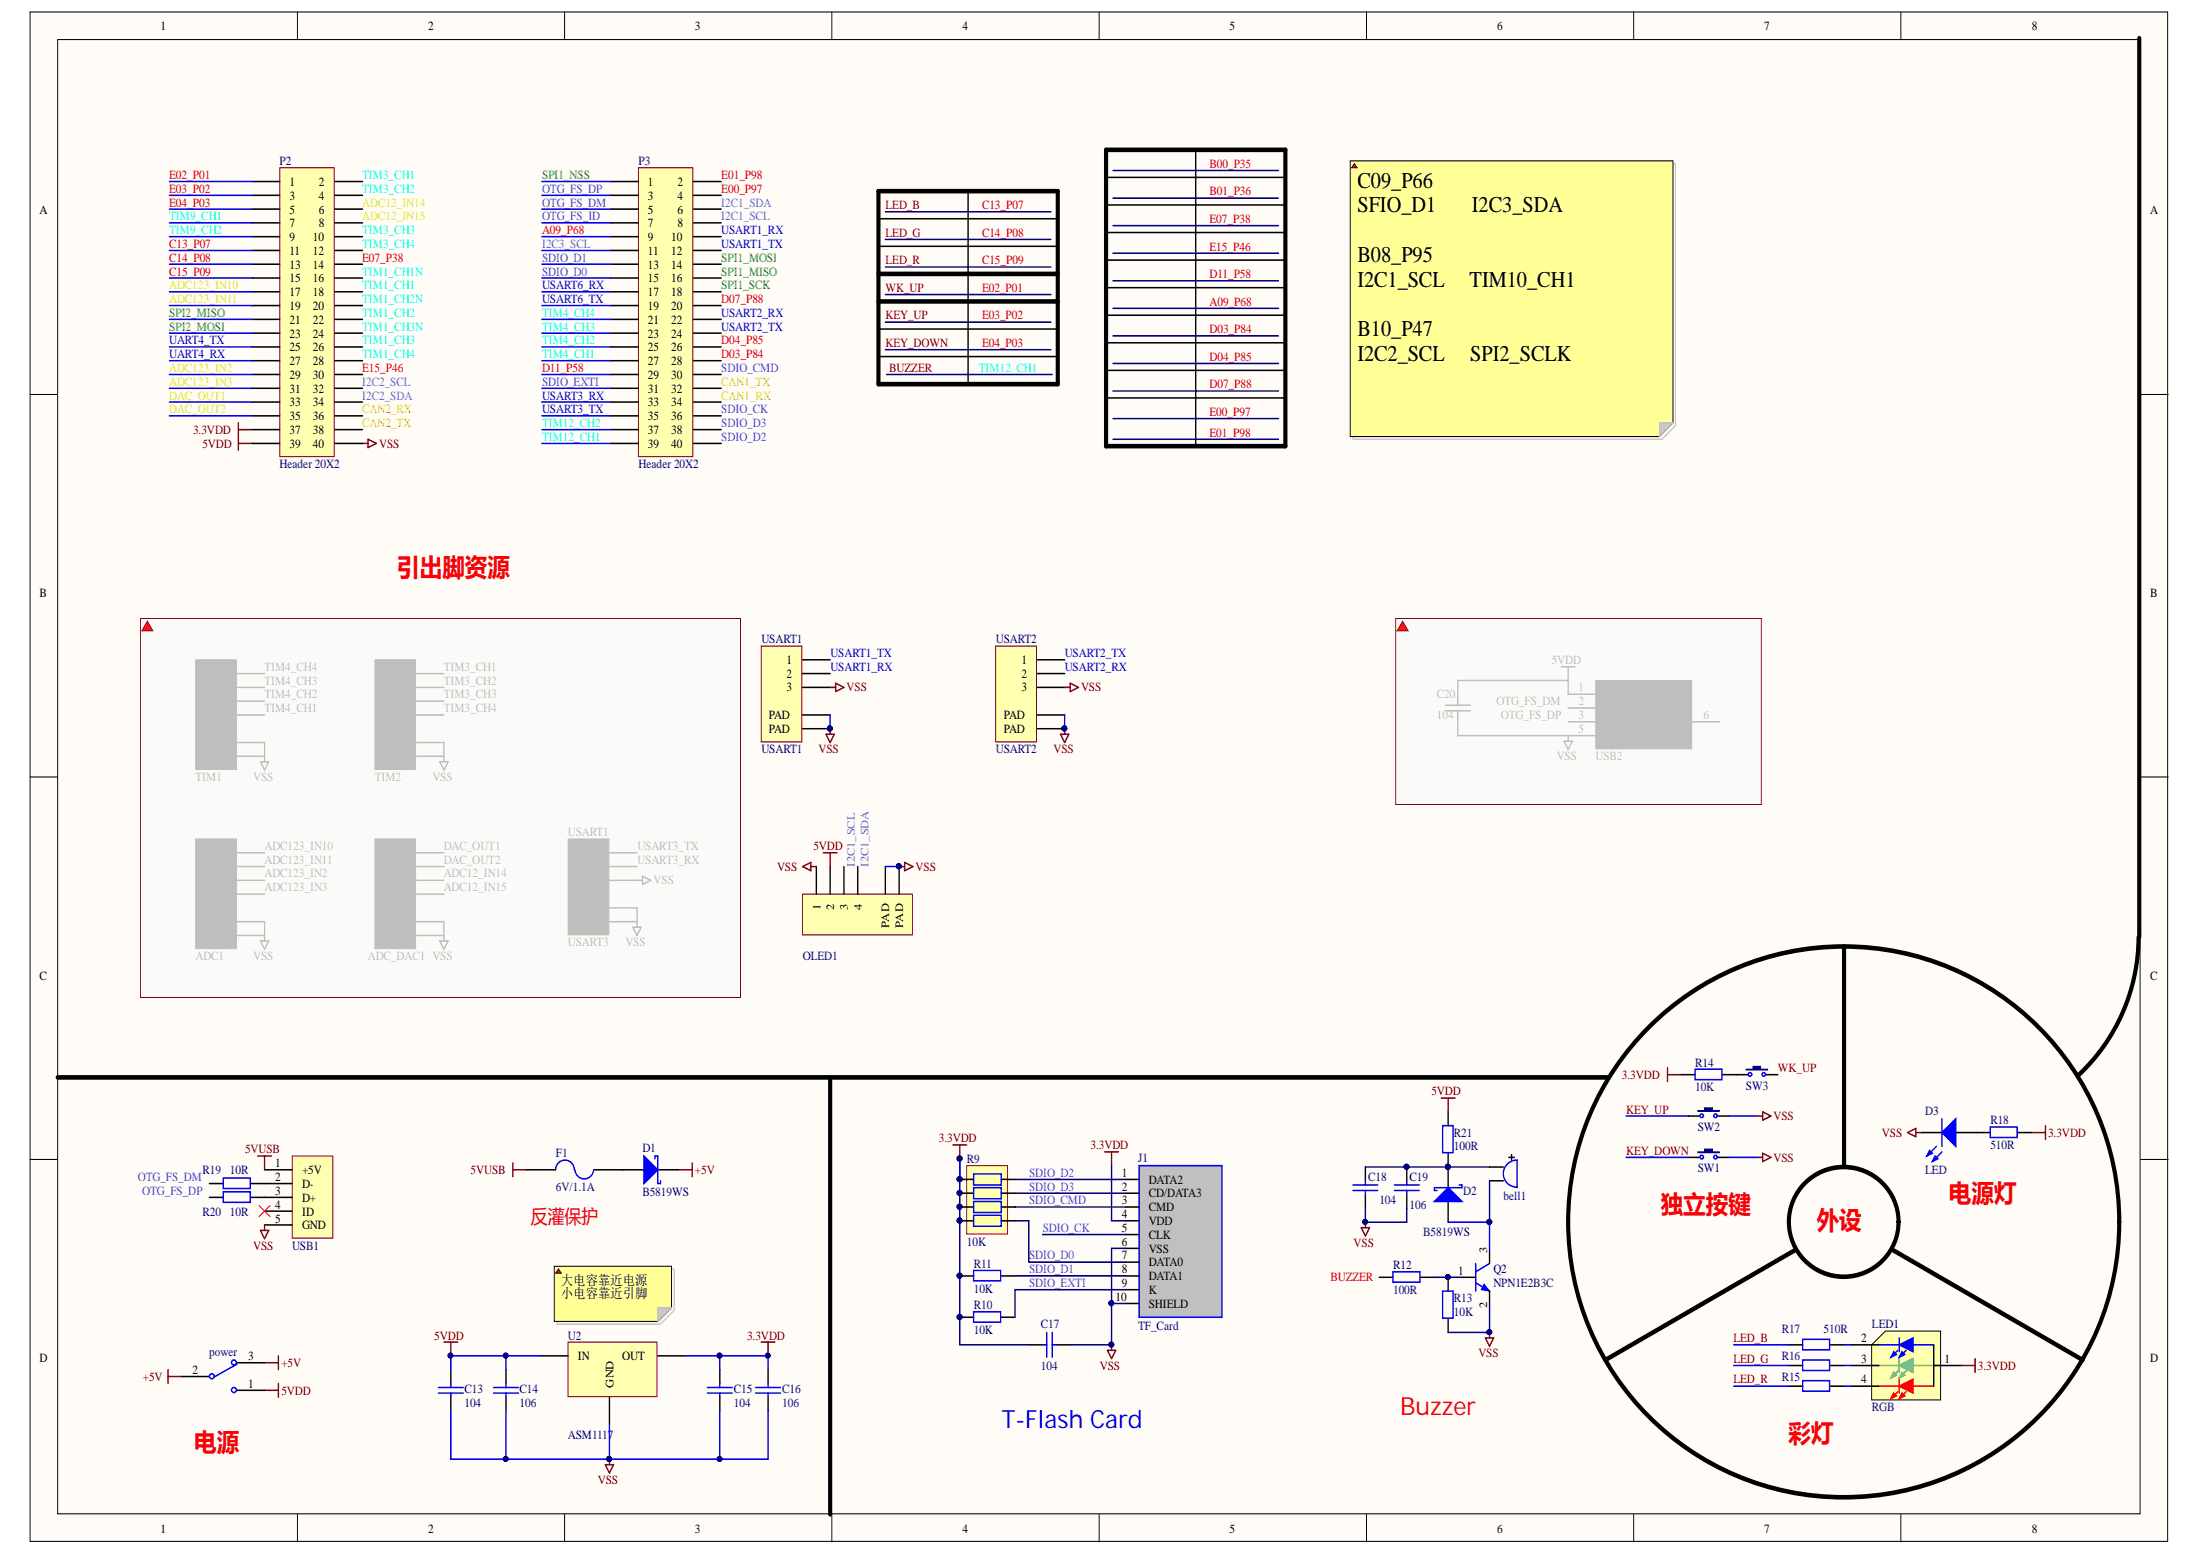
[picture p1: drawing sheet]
# Altium project STM32F407VET6_V1.2.PrjPcb
1 sheet, 46 parts. Net scope: global (net labels, ports and power ports of the same name join across sheets).
Board file: STM32F407VET6_V1.2.2.PcbDoc

## Sheet Funtion_V1.2.0.SchDoc
size A3

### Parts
(Parts that share a designator on the sheet are numbered #1, #2 ... from top to bottom, then left to right.)
ADC1  ADC  [BM04B-GHS-TBT]  (value not drawn)  (masked out: inside a compile mask, not in the netlist)
ADC_DAC1  ADC_DAC  [BM04B-GHS-TBT]  (value not drawn)  (masked out: inside a compile mask, not in the netlist)
bell1  Bell  [BEEP 5.2x5.2x2]  (value not drawn)
C13  104  [C0603]
C14  106  [C0603]
C15  104  [C0603]
C16  106  [C0603]
C17  104  [C0603]
C18  104  [C0603]
C19  106  [C0603]
C20  104  [C0603]  (masked out: inside a compile mask, not in the netlist)
D1  B5819WS  [SOD-123]
D2  B5819WS  [SOD-123]
D3  LED  [R0603]
F1  6V/1.1A  [FUSE-0805]
J1  TF_Card  [Micro SD]
LED1  RGB  [LED 3528-RGB]
OLED1  GH-4P  [BM04B-GHS-TBT]  (value not drawn)
P2  Header 20X2  [HDR1.27-LS-2X20P]
P3  Header 20X2  [HDR1.27-LS-2X20P]
power  switch-MSK-12C01-07  [MSK-12C01-07]  (value not drawn)
Q2  NPN1E2B3C  [SOT-23]
R9  10K  [RCA-8P4R-0603]
R10  10K  [R0603]
R11  10K  [R0603]
R12  100R  [R0603]
R13  10K  [R0603]
R14  10K  [R0603]
R15  510R  [R0603]  (value not drawn)
R16  510R  [R0603]  (value not drawn)
R17  510R  [R0603]
R18  510R  [R0603]
R19  10R  [R0603]
R20  10R  [R0603]
R21  100R  [R0603]
SW1  3x6x5  [TSW 3*6*4.3-S-W]  (value not drawn)
SW2  3x6x5  [TSW 3*6*4.3-S-W]  (value not drawn)
SW3  3x6x5  [TSW 3*6*4.3-S-W]  (value not drawn)
TIM1  SPI1  [BM04B-GHS-TBT]  (value not drawn)  (masked out: inside a compile mask, not in the netlist)
TIM2  SPI1  [BM04B-GHS-TBT]  (value not drawn)  (masked out: inside a compile mask, not in the netlist)
U2  ASM1117  [SOT-223]
USART1#1  USART1  [BM03B-GHS-TBT]
USART1#2  USART3  [BM03B-GHS-TBT]  (masked out: inside a compile mask, not in the netlist)
USART2  USART2  [BM03B-GHS-TBT]
USB1  USB-5P  [USB-MICRO_D]  (value not drawn)
USB2  USB  [USB-A-4+4]  (value not drawn)  (masked out: inside a compile mask, not in the netlist)

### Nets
3.3VDD: C15.2 C16.2 C17.2 J1.4(VDD) LED1.1 P2.37 R9.1 R9.2 R9.3 R9.4 R10.2 R11.2 R14.2 R18.1 U2.2(OUT)
5VDD: C13.2 C14.2 OLED1.2 P2.39 power.1 R21.1 U2.3(IN)
5VUSB: F1.1 USB1.1(+5V)
+5V: D1.2(K) power.2 power.3
VSS: C13.1 C14.1 C15.1 C16.1 C17.1 C18.1 C19.1 D3.2(K) J1.6(VSS) J1.10(SHIELD) OLED1.0(PAD) OLED1.1 OLED1.100(PAD) P2.40 Q2.2(E) R13.2 SW1.1 SW2.1 U2.1(GND) USART1#1.0(PAD) USART1#1.3 USART1#1.100(PAD) USART2.0(PAD) USART2.3 USART2.100(PAD) USB1.5(GND)
A09_P68: P3.9
ADC12_IN14: P2.6
ADC12_IN15: P2.8
ADC123_IN2: P2.29
ADC123_IN3: P2.31
ADC123_IN10: P2.17
ADC123_IN11: P2.19
BUZZER: P3.39 R12.2  [also labelled TIM12_CH1]
C13_P07: P2.11 R17.2  [also labelled LED_B]
C14_P08: P2.13 R16.2  [also labelled LED_G]
C15_P09: P2.15 R15.2  [also labelled LED_R]
CAN1_RX: P3.34
CAN1_TX: P3.32
CAN2_RX: P2.36
CAN2_TX: P2.38
D03_P84: P3.28
D04_P85: P3.26
D07_P88: P3.20
D11_P58: P3.29
DAC_OUT1: P2.33
DAC_OUT2: P2.35
E00_P97: P3.4
E01_P98: P3.2
E02_P01: P2.1 SW3.1  [also labelled WK_UP]
E03_P02: P2.3 SW2.2  [also labelled KEY_UP]
E04_P03: P2.5 SW1.2  [also labelled KEY_DOWN]
E07_P38: P2.14
E15_P46: P2.30
I2C1_SCL: OLED1.3 P3.8
I2C1_SDA: OLED1.4 P3.6
I2C2_SCL: P2.32
I2C2_SDA: P2.34
I2C3_SCL: P3.11
OTG_FS_DM: P3.5 R19.2
OTG_FS_DP: P3.3 R20.2
OTG_FS_ID: P3.7
SDIO_CK: J1.5(CLK) P3.36
SDIO_CMD: J1.3(CMD) P3.30 R9.6
SDIO_D0: J1.7(DATA0) P3.15 R9.5
SDIO_D1: J1.8(DATA1) P3.13 R11.1
SDIO_D2: J1.1(DATA2) P3.40 R9.8
SDIO_D3: J1.2(CD/DATA3) P3.38 R9.7
SDIO_EXTI: J1.9(K) P3.31 R10.1
SPI1_MISO: P3.16
SPI1_MOSI: P3.14
SPI1_NSS: P3.1
SPI1_SCK: P3.18
SPI2_MISO: P2.21
SPI2_MOSI: P2.23
TIM1_CH1: P2.18
TIM1_CH1N: P2.16
TIM1_CH2: P2.22
TIM1_CH2N: P2.20
TIM1_CH3: P2.26
TIM1_CH3N: P2.24
TIM1_CH4: P2.28
TIM3_CH1: P2.2
TIM3_CH2: P2.4
TIM3_CH3: P2.10
TIM3_CH4: P2.12
TIM4_CH1: P3.27
TIM4_CH2: P3.25
TIM4_CH3: P3.23
TIM4_CH4: P3.21
TIM9_CH1: P2.7
TIM9_CH2: P2.9
TIM12_CH2: P3.37
UART4_RX: P2.27
UART4_TX: P2.25
USART1_RX: P3.10 USART1#1.2
USART1_TX: P3.12 USART1#1.1
USART2_RX: P3.22 USART2.2
USART2_TX: P3.24 USART2.1
USART3_RX: P3.33
USART3_TX: P3.35
USART6_RX: P3.17
USART6_TX: P3.19
Netbell1_1: bell1.1(A) C18.2 C19.2 D2.2(K) R21.2
Netbell1_2: bell1.2(B) D2.1(A) Q2.3(C)
NetD1_1: D1.1(A) F1.2
NetD3_1: D3.1(A) R18.2
NetLED1_2: LED1.2 R17.1
NetLED1_3: LED1.3 R16.1
NetLED1_4: LED1.4 R15.1
NetQ2_1: Q2.1(B) R12.1 R13.1
NetR14_1: R14.1 SW3.2
NetR19_1: R19.1 USB1.2(D-)
NetR20_1: R20.1 USB1.3(D+)

Not connected (* = marked no-connect by the designer): USB1 4(ID)*

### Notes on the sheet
- C09_P66
  SFIO_D1       I2C3_SDA
  B08_P95
  I2C1_SCL     TIM10_CH1
  B10_P47
  I2C2_SCL     SPI2_SCLK
- 引出脚资源
- (near F1) 反灌保护
- (near SW1) 独立按键
- 电源灯
- 外设
- (near U2) 大电容靠近电源
  小电容靠近引脚
- T-Flash Card
- Buzzer
- (near power) 电源
- (near R15) 彩灯
